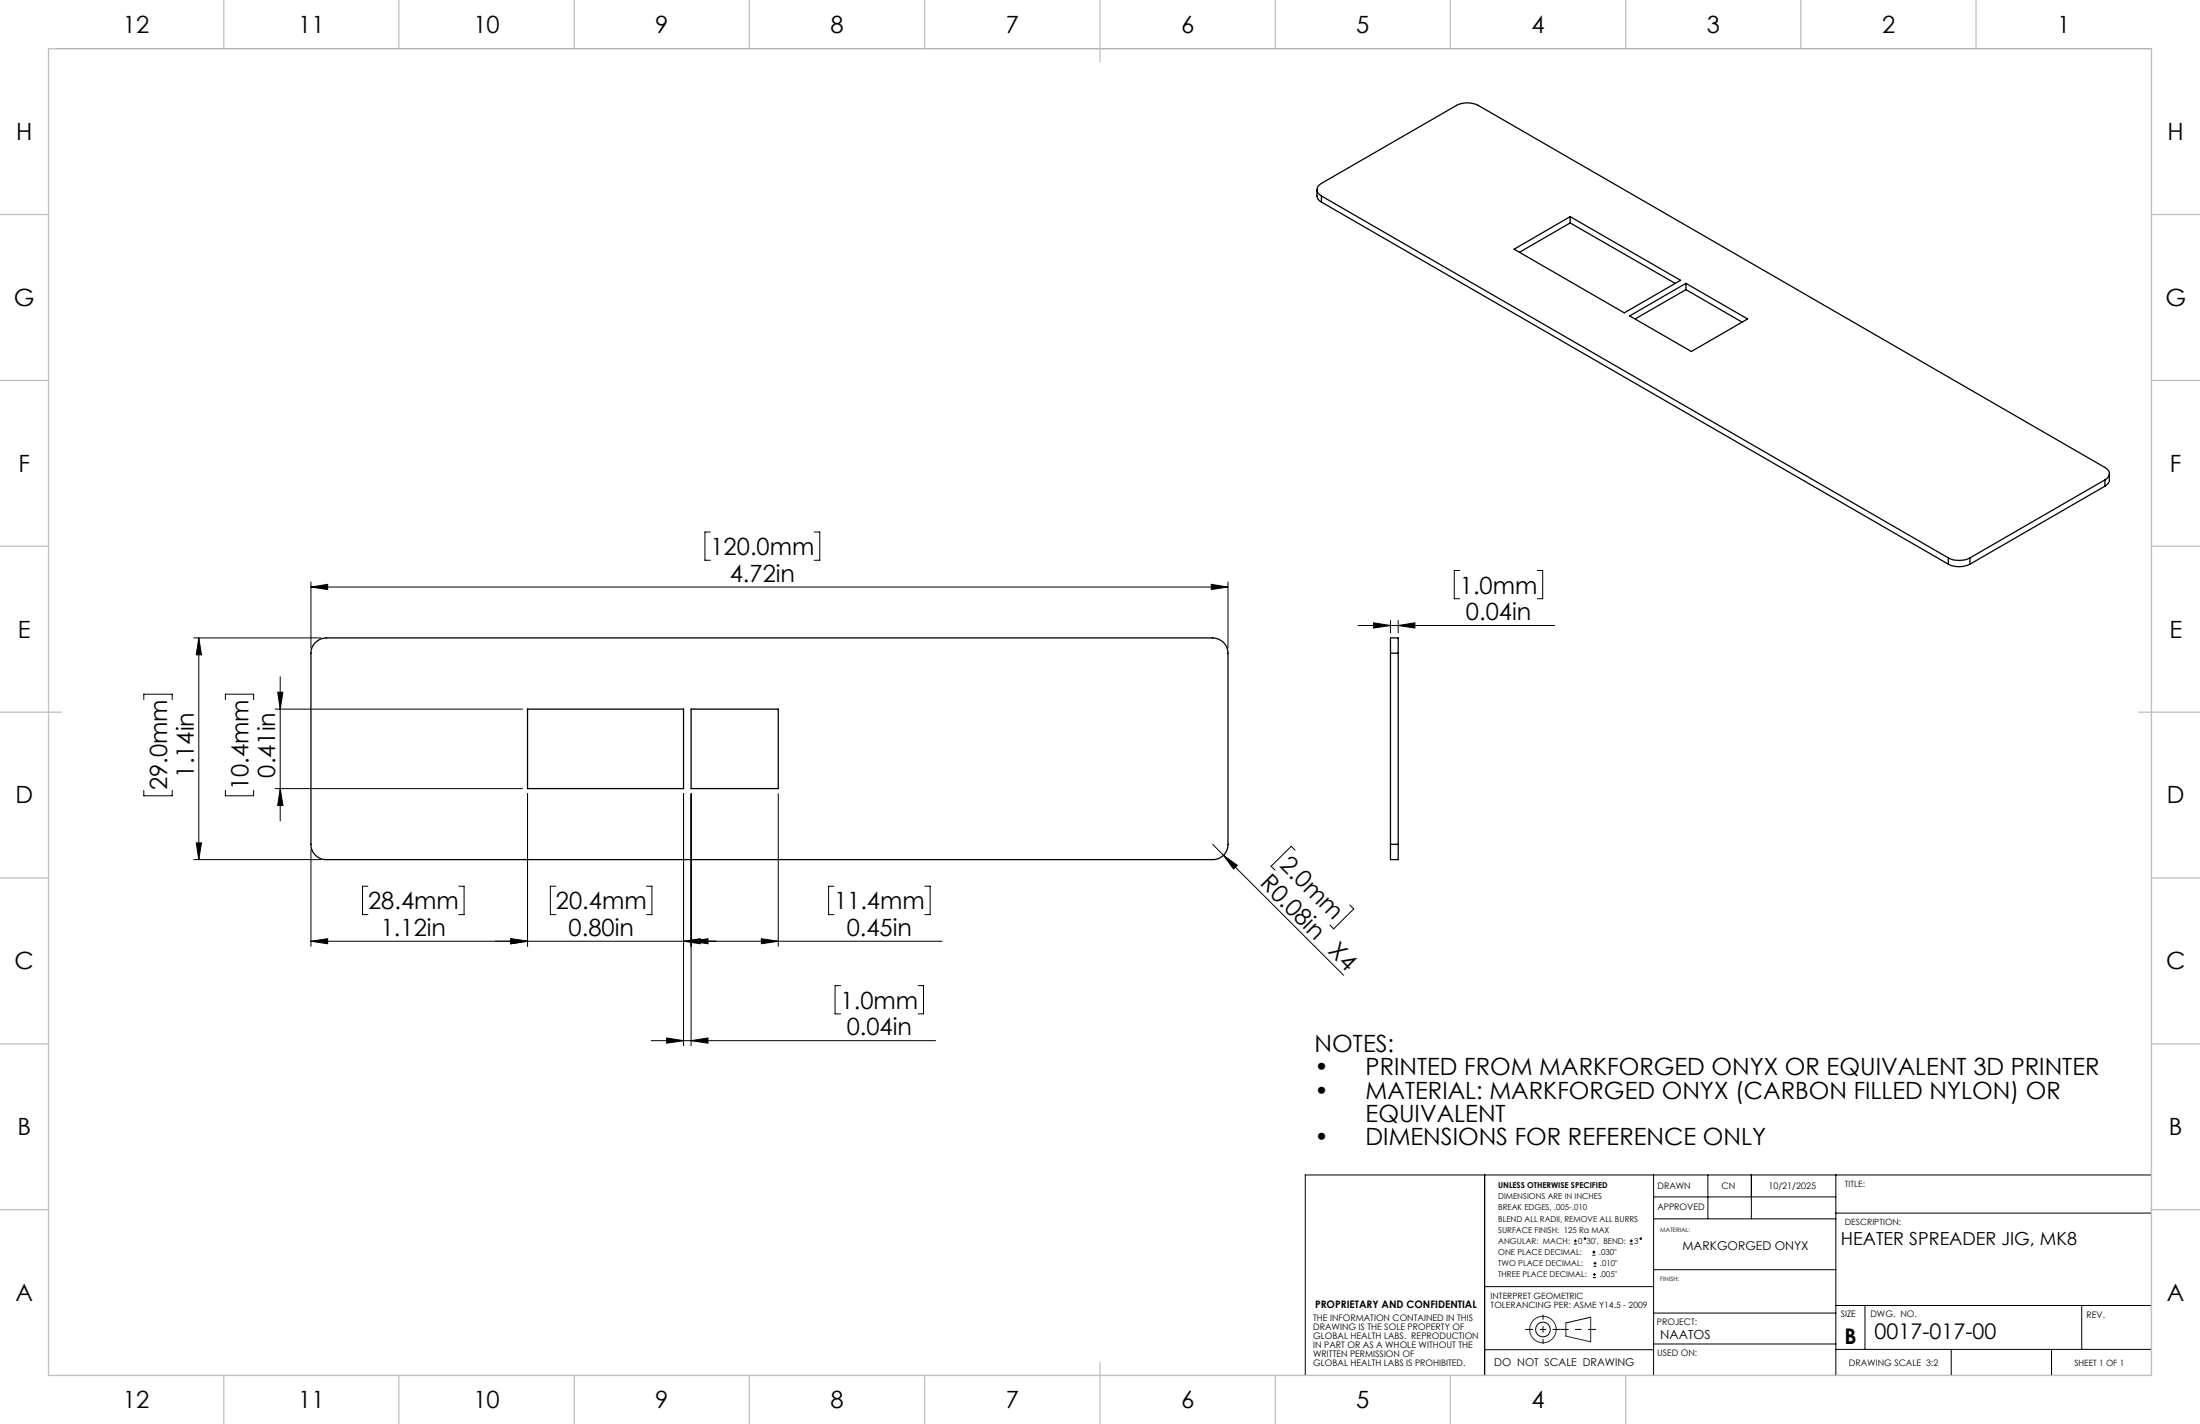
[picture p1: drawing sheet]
<svg xmlns="http://www.w3.org/2000/svg" width="432mm" height="279mm" viewBox="0 0 432 279" stroke-linecap="round" stroke-linejoin="round" font-family="sans-serif">
<g fill="none" stroke="#000" stroke-width=".25">
<path d="M258.5 37.2a2.17 2.17 0 0 0 .5 2.2l.4 .3M259.4 38.5a1.31 1.31 0 0 1-.9-1.3 1.31 1.31 0 0 1 .9-1.2l26.5-15.3a4.8 4.8 0 0 1 4.2 0l123 71a1.28 1.28 0 0 1 .9 1.2 1.28 1.28 0 0 1-.9 1.3M259.4 38.5l123 71M259.4 38.5v1.2M259.4 39.7l123 71M297.2 48.9l11-6.4 21.6 12.5-11 6.4zM308.2 43.7l20.6 11.9M308.2 42.5v1.2M308.2 43.7l-10 5.8M330.9 55.6v1.2M330.9 56.8l11 6.4M330.9 56.8l-10 5.8"/>
<path d="M319.9 62l11-6.4 12.1 7-11 6.4zM413.1 94.2l-26.5 15.3M413.1 94.2v1.2M413.1 95.4l-26.5 15.3M414 92.9v1.3a1.42 1.42 0 0 1-.9 1.2M382.4 109.5a4.8 4.8 0 0 0 4.2 0M382.4 110.7a4.8 4.8 0 0 0 4.2 0M382.4 109.5v1.2M386.6 109.5v1.2M61.9 126a3.1 3.1 0 0 1 2.1-.8h174a3 3 0 0 1 3 3v37.5a2.95 2.95 0 0 1-3 3h-174a2.95 2.95 0 0 1-3-3v-37.5a2.87 2.87 0 0 1 .9-2.2zM103.5 139.1h30.7v15.6h-30.7zM135.6 139.1h17.2v15.6h-17.2z"/>
<path d="M272.9 128.2v-3h1.5v3M272.9 128.2h1.5M272.9 128.2v37.5M274.4 128.2v37.5M272.9 165.7v3h1.5v-3M272.9 165.7h1.5"/>
</g>
<g fill="none" stroke="#000" stroke-width=".2">
<path d="M11.2 9.5h411.1v260.4h-411.1M61 115.2l3.3-.5v1zM61 114.2v13M61 115.2h180M139.4 104.4h-1v5.5h1M159.8 104.4h1.1v5.5h-1.1M237.7 114.7l3.3 .5-3.3 .5zM241 114.2v13M286.5 111.9h-1.1v5.6h1.1M301.7 111.9h1.1v5.6h-1.1M28.2 137.3v-1.1h5.6v1.1M38 125.2h25"/>
<path d="M39 125.2l.5 3.3h-1zM39 125.2v43.5M44.2 137.3v-1.1h5.6v1.1M54 139.1h48.6M54.5 135.8h1l-.5 3.3zM55 132.8v28.3M266.6 122.7h38.6M269.6 122.2l3.3 .5-3.3 .5zM272.9 121.7v2.5M274.4 122.7l3.3-.5v1zM274.4 121.7v2.5M28.2 155.1v1h5.6v-1"/>
<path d="M44.2 155.1v1h5.6v-1M54 154.7h48.6M55 154.7l.5 3.3h-1zM103.5 155.7v30M134.2 155.7v49.5M135.6 155.7v49.5M152.8 155.7v30M38 168.7h25M38.5 165.4h1l-.5 3.3zM61 166.7v19M72.2 173.9h-1v5.6h1M90 173.9h1.1v5.6h-1.1"/>
<path d="M109.1 173.9h-1.1v5.6h1.1M126.9 173.9h1.1v5.6h-1.1M163.7 173.9h-1.1v5.6h1.1M181.5 173.9h1.1v5.6h-1.1M238 165.7l2.1 2.1M240.1 167.8l2.8 2-.8 .7zM240.1 167.8l23.6 23.5M254.2 166.8l-.8-.7-3.9 3.9 .8 .7M264.9 177.6l.8 .7-3.9 3.9-.8-.7M61 184.7l3.3-.5v1zM61 184.7h123.9M100.3 184.2l3.2 .5-3.2 .5z"/>
<path d="M134.2 184.7l3.2-.5v1zM135.6 184.7l3.4-.5v1zM149.4 184.2l3.4 .5-3.4 .5zM165 193.4h-1.1v5.5h1.1M180.2 193.4h1.1v5.5h-1.1M127.8 204.2h55.8M130.8 203.7l3.4 .5-3.4 .5zM135.6 204.2l3.4-.5v1zM291.4 230.5v39.4M324.6 230.5v39.4M324.6 239.1h35.7M324.6 234.8h35.7"/>
<path d="M335.2 230.5v8.6M343.7 230.5v8.6M360.3 230.5v39.4M360.3 238h62M422.3 230.5h-166.1v39.4M291.4 252.4h33.2M308.9 244.1h.6M308.9 243.5h.6M309.2 243.2v.6M312.2 258.4l-4.9 1.2M312.5 246.3h.6M312.5 245.7h.6"/>
<path d="M312.6 250.7h.6M312.6 250h.6M312.7 248.5h.6M312.7 247.9h.6M312.8 245.4v.6M312.9 249.8v.6M313.1 247.6v.6M319.9 244.1h.6M319.9 243.5h.6M320.2 243.2v.6M324.5 249.1h35.8M324.6 257.6h35.7"/>
<path d="M360.3 256.2h62M366 256.2v8.6M408.6 256.2v8.6M291.4 264.8h33.2M324.6 263.7h35.7M360.3 264.8h62M383 264.8v5.1M402.7 264.8v5.1"/>
<circle cx="311.1" cy="243" r=".15"/>
<circle cx="322" cy="243" r=".15"/>
<circle cx="302.8" cy="260.9" r="1.44"/>
</g>
<g fill="none" stroke="#400040" stroke-width=".2">
<path d="M312.2 258.4v4.9l-4.9-1.2v-2.5"/>
<circle cx="302.8" cy="260.9" r="2.61"/>
</g>
<path d="M299.3 260.8h7M306.3 260.8h6.9" fill="none" stroke="#000" stroke-width=".2" stroke-dasharray="15.2 1.3 1.3 1.3" stroke-dashoffset="13.7" stroke-linecap="butt"/>
<path d="M302.9 258v5.7" fill="none" stroke="#000" stroke-width=".2" stroke-dasharray="15.2 1.3 1.3 1.3" stroke-dashoffset="14.3" stroke-linecap="butt"/>
<g fill="none" stroke="#c0c0c0" stroke-width=".25">
<path d="M9.5 9.6h412.8v260.3h-412.8zM43.9 0v9.6M78.3 0v9.6M112.7 0v9.6M147.1 0v9.6M181.5 0v9.6M215.9 0v12.1M250.3 0v9.6M284.7 0v9.6M319.1 0v9.6M353.4 0v9.6M387.8 0v9.6"/>
<path d="M0 42.1h9.5M422.3 42.1h9.5M0 74.6h9.5M422.3 74.6h9.5M0 107.2h9.5M422.3 107.2h9.5M0 139.7h12.1M419.7 139.7h12.1M0 172.3h9.5M422.3 172.3h9.5M0 204.8h9.5M422.3 204.8h9.5"/>
<path d="M0 237.3h9.5M422.3 237.3h9.5M43.9 269.9v9.5M78.3 269.9v9.5M112.7 269.9v9.5M147.1 269.9v9.5M181.5 269.9v9.5M215.9 267.3v12.1M250.3 269.9v9.5M284.7 269.9v9.5M319.1 269.9v9.5"/>
</g>
<g fill="#000">
<path d="M240.1 167.8l2.8 2-.8 .7z"/>
<path d="M61 115.2l3.3-.5v1zM237.7 114.7l3.3 .5-3.3 .5zM61 184.7l3.3-.5v1zM100.3 184.2l3.2 .5-3.2 .5z"/>
<path d="M54.5 135.8h1l-.5 3.3zM55 154.7l.5 3.3h-1zM39 125.2l.5 3.3h-1zM38.5 165.4h1l-.5 3.3z"/>
<path d="M274.4 122.7l3.3-.5v1zM269.6 122.2l3.3 .5-3.3 .5z"/>
<path d="M100.3 184.2l3.2 .5-3.2 .5zM134.2 184.7l3.2-.5v1zM130.8 203.7l3.4 .5-3.4 .5zM135.6 204.2l3.4-.5v1zM135.6 184.7l3.4-.5v1zM149.4 184.2l3.4 .5-3.4 .5z"/>
</g>
<g font-size="4.7">
<text x="24.1" y="6.4">12</text>
<text x="58.5" y="6.4">11</text>
<text x="92.9" y="6.4">10</text>
<text x="128.6" y="6.4">9</text>
<text x="163" y="6.4">8</text>
<text x="197.4" y="6.4">7</text>
<text x="231.8" y="6.4">6</text>
<text x="266.2" y="6.4">5</text>
<text x="300.6" y="6.4">4</text>
<text x="335" y="6.4">3</text>
<text x="369.4" y="6.4">2</text>
<text x="403.8" y="6.4">1</text>
<text x="3.2" y="27.5">H</text>
<text x="425.4" y="27.5">H</text>
<text x="2.7" y="60">G</text>
<text x="425" y="60">G</text>
<text x="3.6" y="92.6">F</text>
<text x="425.9" y="92.6">F</text>
<text x="139.5" y="108.9">120.0mm</text>
<text x="143.2" y="114.1">4.72in</text>
<text x="286.5" y="116.5">1.0mm</text>
<text x="3.5" y="125.1">E</text>
<text x="287.7" y="121.7">0.04in</text>
<text x="425.8" y="125.1">E</text>
<text x="32.8" y="155.1" transform="rotate(-90 32.8 155.1)">29.0mm</text>
<text x="38" y="152.6" transform="rotate(-90 38 152.6)">1.14in</text>
<text x="48.8" y="155.1" transform="rotate(-90 48.8 155.1)">10.4mm</text>
<text x="54" y="152.6" transform="rotate(-90 54 152.6)">0.41in</text>
<text x="3" y="157.6">D</text>
<text x="425.3" y="157.6">D</text>
<text x="247.1" y="173.5" transform="rotate(45 247.1 173.5)">R0.08in X4</text>
<text x="251" y="170" transform="rotate(45 251 170)">2.0mm</text>
<text x="72.2" y="178.4">28.4mm</text>
<text x="109.1" y="178.4">20.4mm</text>
<text x="163.7" y="178.4">11.4mm</text>
<text x="74.7" y="183.6">1.12in</text>
<text x="111.6" y="183.6">0.80in</text>
<text x="166.2" y="183.6">0.45in</text>
<text x="2.9" y="190.2">C</text>
<text x="425.1" y="190.2">C</text>
<text x="165" y="197.9">1.0mm</text>
<text x="166.2" y="203.1">0.04in</text>
<text x="258" y="206.5">NOTES:</text>
<text x="258" y="211">•</text>
<text x="258" y="215.5">•</text>
<text x="268" y="211">PRINTED FROM MARKFORGED ONYX OR EQUIVALENT 3D PRINTER</text>
<text x="268" y="215.5">MATERIAL: MARKFORGED ONYX (CARBON FILLED NYLON) OR</text>
<text x="268" y="220.1">EQUIVALENT</text>
<text x="3.4" y="222.7">B</text>
<text x="258" y="224.6">•</text>
<text x="268" y="224.6">DIMENSIONS FOR REFERENCE ONLY</text>
<text x="425.7" y="222.7">B</text>
<text x="3" y="255.3">A</text>
<text x="425.3" y="255.3">A</text>
<text x="24.1" y="276.3">12</text>
<text x="58.5" y="276.3">11</text>
<text x="92.9" y="276.3">10</text>
<text x="128.6" y="276.3">9</text>
<text x="163" y="276.3">8</text>
<text x="197.4" y="276.3">7</text>
<text x="231.8" y="276.3">6</text>
<text x="266.2" y="276.3">5</text>
<text x="300.6" y="276.3">4</text>
</g>
<g font-size="4.2">
<text x="362" y="263.8">B</text>
<text x="367.9" y="262.7">0017-017-00</text>
</g>
<text font-size="3.5" x="361.3" y="244.3">HEATER SPREADER JIG, MK8</text>
<text font-size="2.5" x="325.9" y="262.7">NAATOS</text>
<text font-size="2.4" x="330.2" y="245.3">MARKGORGED ONYX</text>
<text font-size="2.1" x="293.3" y="268">DO NOT SCALE DRAWING</text>
<text font-size="2" x="258.1" y="256.5">PROPRIETARY AND CONFIDENTIAL</text>
<g font-size="1.8">
<text x="325.3" y="233.3">DRAWN</text>
<text x="337.9" y="233.3">CN</text>
<text x="347.1" y="233.3">10/21/2025</text>
<text x="325.3" y="237.5">APPROVED</text>
<text x="257.7" y="259.2">THE INFORMATION CONTAINED IN THIS</text>
<text x="257.7" y="260.9">DRAWING IS THE SOLE PROPERTY OF</text>
<text x="257.7" y="262.7">GLOBAL HEALTH LABS. REPRODUCTION</text>
<text x="325.2" y="260">PROJECT:</text>
<text x="361.3" y="258.4">SIZE</text>
<text x="367.1" y="258.4">DWG. NO.</text>
<text x="409.6" y="258.6">REV.</text>
<text x="257.7" y="264.5">IN PART OR AS A WHOLE WITHOUT THE</text>
<text x="257.7" y="266.2">WRITTEN PERMISSION OF</text>
<text x="257.7" y="268">GLOBAL HEALTH LABS IS PROHIBITED.</text>
<text x="325.2" y="266">USED ON:</text>
<text x="362.9" y="268">DRAWING SCALE 3:2</text>
</g>
<g font-size="1.7">
<text x="362.1" y="232.8">TITLE:</text>
<text x="362.1" y="240.4">DESCRIPTION:</text>
<text x="292.6" y="254.9">INTERPRET GEOMETRIC</text>
<text x="292.6" y="256.6">TOLERANCING PER: ASME Y14.5 - 2009</text>
<text x="407.1" y="268">SHEET 1 OF 1</text>
</g>
<g font-size="1.6">
<text x="294" y="233.1">UNLESS OTHERWISE SPECIFIED</text>
<text x="294" y="235.3">DIMENSIONS ARE IN INCHES</text>
<text x="294" y="237.5">BREAK EDGES, .005-.010</text>
<text x="294" y="239.7">BLEND ALL RADII, REMOVE ALL BURRS</text>
<text x="294" y="241.9">SURFACE FINISH: 125 Ra MAX</text>
<text x="294" y="244.1">ANGULAR: MACH:</text>
<text x="309.8" y="244.1">0</text>
<text x="311.4" y="244.1">30', BEND:</text>
<text x="320.7" y="244.1">3</text>
<text x="294" y="246.3">ONE PLACE DECIMAL:</text>
<text x="294" y="248.5">TWO PLACE DECIMAL:</text>
<text x="294" y="250.6">THREE PLACE DECIMAL:</text>
<text x="313.8" y="246.3">.030&quot;</text>
<text x="313.9" y="250.6">.005&quot;</text>
<text x="314" y="248.5">.010&quot;</text>
</g>
<g font-size="1.2">
<text x="325.9" y="241.8">MATERIAL:</text>
<text x="325.9" y="251.4">FINISH:</text>
</g>
</svg>
